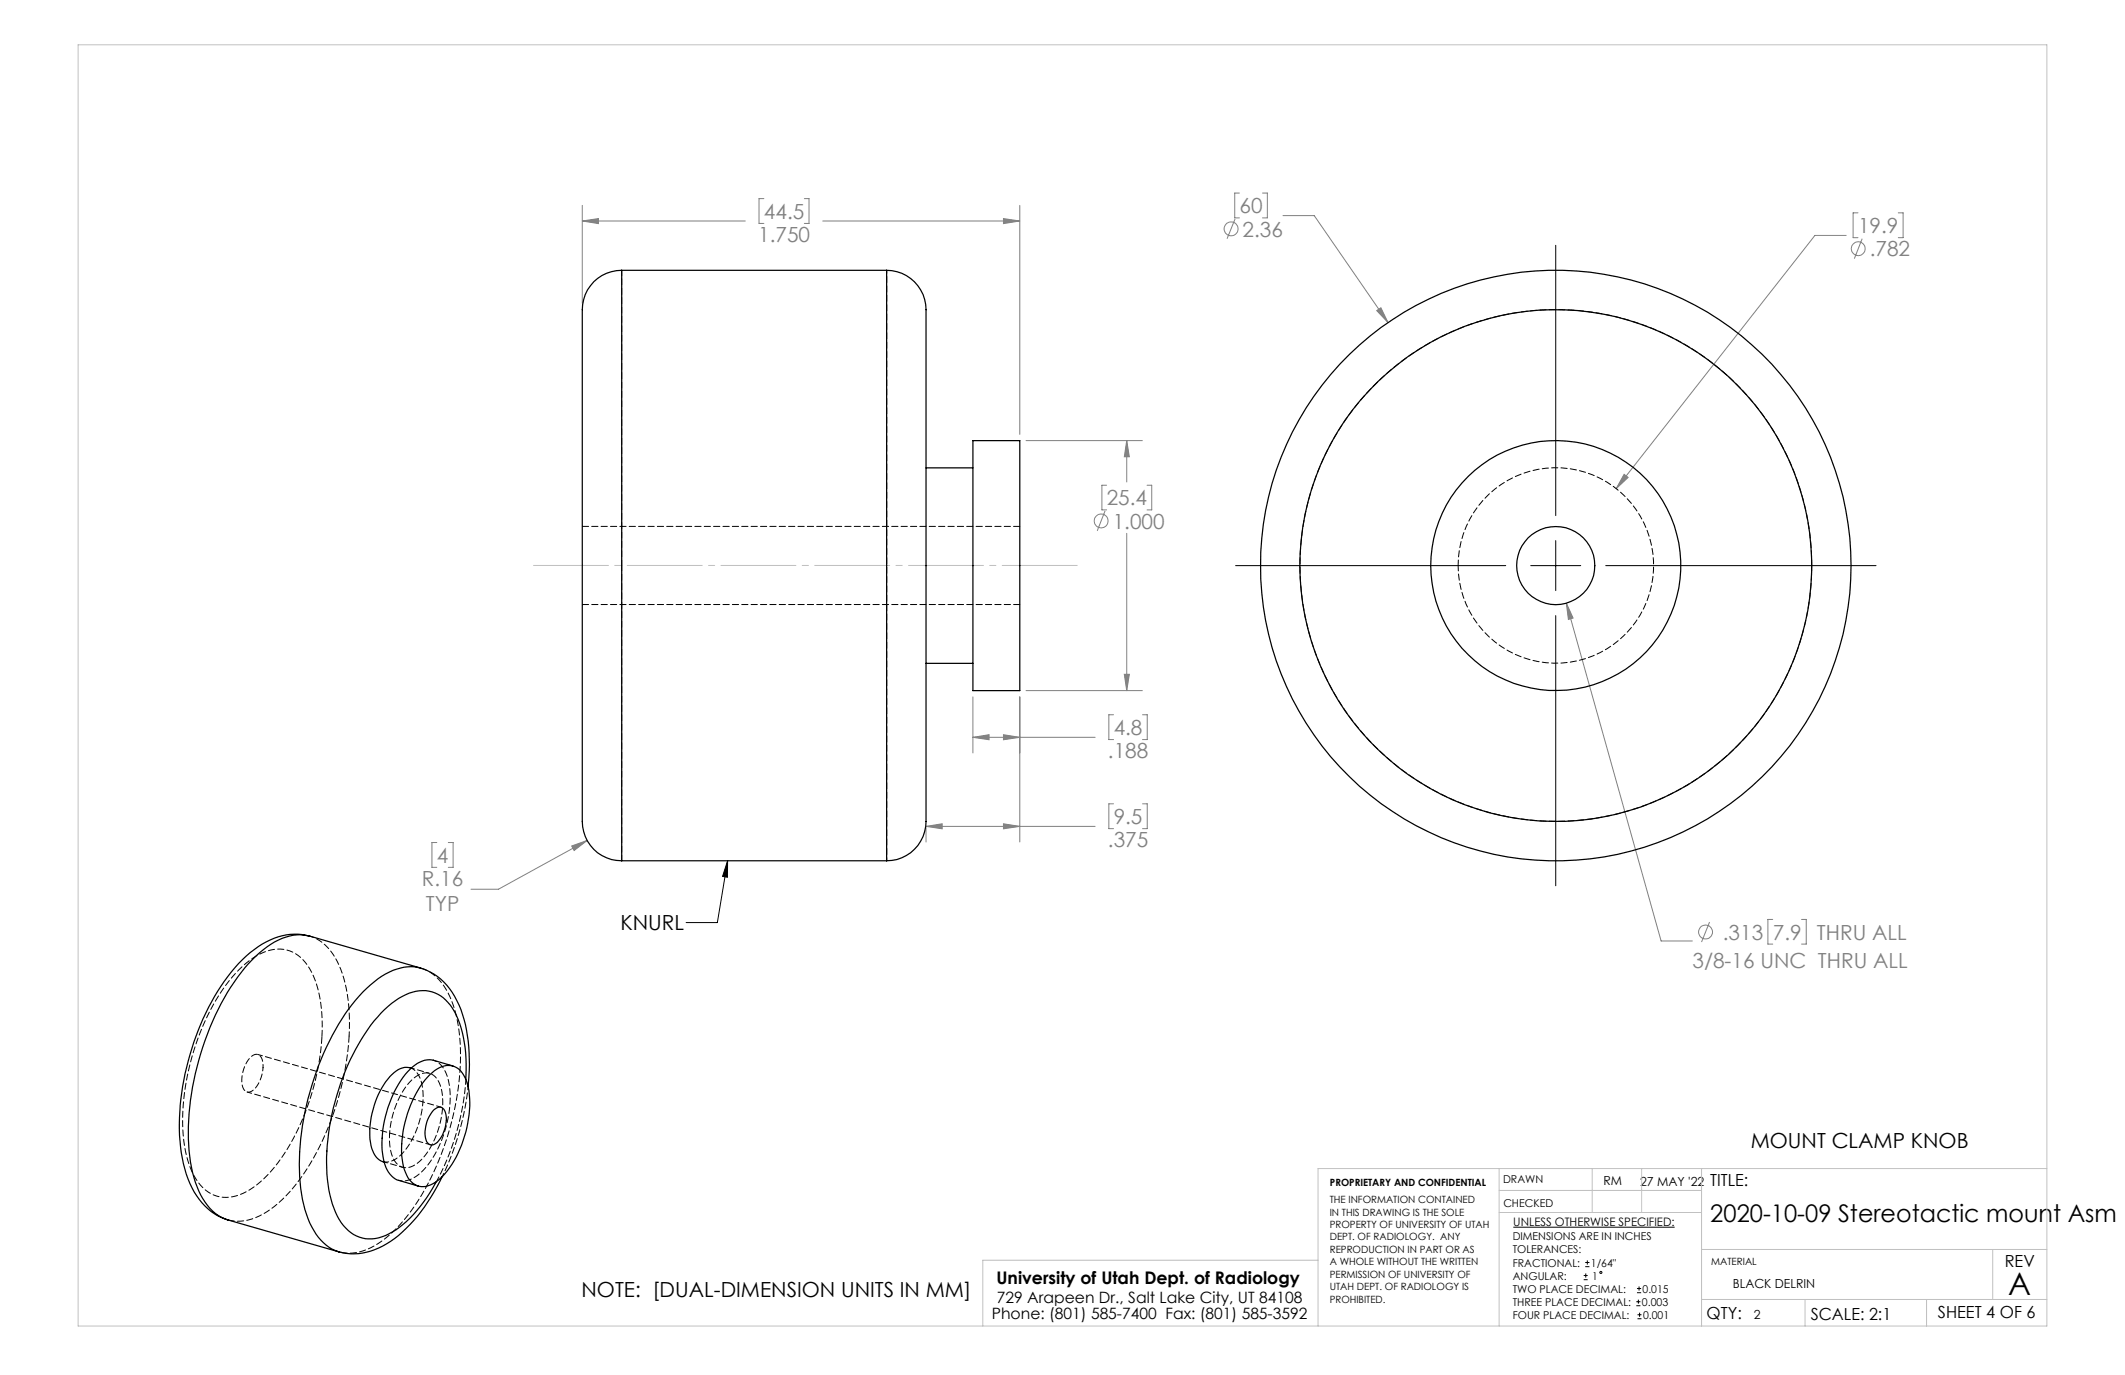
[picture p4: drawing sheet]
<svg xmlns="http://www.w3.org/2000/svg" width="432mm" height="279mm" viewBox="0 0 432 279" stroke-linecap="round" stroke-linejoin="round" font-family="sans-serif">
<g fill="none" stroke="#808080" stroke-width=".2">
<path d="M251.8 39.2h-.9v5.1h.9M256.5 39.2h1v5.1h-1M118.3 44.9l3.3-.5v1zM118.3 41.7v20M118.3 44.9h33.1M155.2 40.4h-1v5h1M163.4 40.4h1v5h-1M167.2 44.9h40M203.9 44.4l3.3 .5-3.3 .5zM207.2 41.7v46.6M251 44.5l-1.7 4M260.7 43.8h6.4l14.9 21.7"/>
<path d="M375.1 47.8h-6.3l-40.4 51.5M377.5 43.3h-.9v5h.9M378.4 48.5l-1.6 4.1M385.7 43.3h1v5h-1M279.8 63.1l.8-.6 1.4 3zM208.5 89.5h23.6M224.9 98.6h-1v5h1M229 89.5l.5 3.3h-1zM229 89.5v8.4M233.1 98.6h.9v5h-.9M330 96.4l.8 .6-2.4 2.3zM224.5 103.8l-1.5 4.1"/>
<path d="M229 108.4v31.9M228.5 137h1l-.5 3.3zM318.3 122.6l1.4 3-1 .3zM318.3 122.6l19.2 68.6h6.4M197.7 149.8l3.3-.5v1zM197.7 141.6v11.4M197.7 149.8h24.8M203.9 149.3l3.3 .5-3.3 .5zM207.2 141.6v29.5M208.5 140.3h23.6M226.3 145.2h-1v5.1h1M232.2 145.2h.9v5.1h-.9"/>
<path d="M88.8 171.2h-1v5h1M91.1 171.2h1v5h-1M116.2 171.9l3.1-1.1-2.6 2zM119.3 170.8l-18 9.9h-5.6M188.2 167.9l3.3-.5v1zM188.2 168.2v2.9M188.2 167.9h34.3M203.9 167.4l3.3 .5-3.3 .5zM226.3 163.3h-1v5.1h1M232.2 163.3h.9v5.1h-.9M347.4 187.4l-1.6 4M360.2 186.8h-1v5h1"/>
<path d="M366.1 186.8h.9v5h-.9"/>
<circle cx="250.2" cy="46.5" r="1.41"/>
<circle cx="377.6" cy="50.5" r="1.4"/>
<circle cx="223.8" cy="105.9" r="1.42"/>
<circle cx="346.6" cy="189.4" r="1.41"/>
</g>
<g fill="none" stroke="#000" stroke-width=".2">
<path d="M316.1 49.8v55M251.1 114.9h54.9M311 114.9h10.2M316.1 109.9v10.1M326.3 114.9h54.9M316.1 125.1v54.9M147.8 174.9v3.4l-1-.2zM147.8 174.9l-2 12.6h-6.4M307.5 249.4h32.8M321.8 259.2h.8M322.1 257.4h.9M322.1 256.5h.9"/>
<path d="M322.2 258.8v.8M322.5 256.1v.9M321.8 260h.8M332.5 265.3h.8M332.5 264.5h.8M332.6 262.7h.9M332.6 261.8h.9M332.7 268h.9M332.7 267.2h.9M332.9 264.1v.8M333.1 261.4v.9M333.2 266.7v.9"/>
<circle cx="325.3" cy="258.6" r=".2"/>
</g>
<path d="M108.3 114.9h110.7" fill="none" stroke="#c0c0c0" stroke-width=".2" stroke-dasharray="15.2 1.3 1.3 1.3" stroke-dashoffset="-.1"/>
<g fill="none" stroke="#c0c0c0" stroke-width=".2">
<path d="M15.9 9.1h400v260.4h-400zM304.6 237.5v32M323.5 237.5v8.9M333.6 237.5v8.9M345.8 237.5v32M415.9 237.5h-148.1v32M267.8 256.1h-68.1v13.4M304.6 246.4h41.2M304.6 241.9h41.2M345.8 253.9h70.1M404.9 253.9v10.2M345.8 264.1h70.1"/>
<path d="M366.8 264.1v5.4M391.5 264.1v5.4"/>
</g>
<path d="M147.8 174.9v3.4l-1-.2z" fill="#000"/>
<path d="M118.3 44.9l3.3-.5v1zM203.9 44.4l3.3 .5-3.3 .5zM203.9 167.4l3.3 .5-3.3 .5zM188.2 167.9l3.3-.5v1zM229 89.5l.5 3.3h-1zM228.5 137h1l-.5 3.3zM203.9 149.3l3.3 .5-3.3 .5zM197.7 149.8l3.3-.5v1zM116.2 171.9l.5 .9 2.6-2zM330 96.4l-1.6 2.9 2.4-2.3zM279.8 63.1l2.2 2.4-1.4-3zM318.3 122.6l.4 3.3 1-.3z" fill="#808080"/>
<g fill="none" stroke="#000" stroke-width=".25">
<path d="M126.3 54.9a8.2 8.2 0 0 0-8 9.5v101.1a8.2 8.2 0 0 0 8 9.4M126.3 54.9v120M126.3 54.9h53.9M180.2 54.9a8.2 8.2 0 0 1 8 9.2v101a8.6 8.6 0 0 1-6 9.6l-2 .2M180.2 54.9v120M188.2 95.1h9.5M197.7 89.5h9.5v50.8h-9.5zM188.2 134.8h9.5M126.3 174.9h53.9M52 194.3a13.5 13.5 0 0 1 9-4.4l1.9 .3 22.6 6.5a10.6 10.6 0 0 0-9.4 2.8 36.3 36.3 0 0 0-9.8 13.3 55.7 55.7 0 0 0-5.2 28.7 18.9 18.9 0 0 0 4.1 10.5l1.7 1.5 2 .9-22.6-6.5a9.8 9.8 0 0 1-5.9-5.9 34 34 0 0 1-1.8-17.1 56.9 56.9 0 0 1 9.7-26.4l1.4-1.8zM62.9 190.3a12.1 12.1 0 0 0-10.4 2.1 33.4 33.4 0 0 0-10.7 13.4 52 52 0 0 0-5 28.4 18.7 18.7 0 0 0 5.5 11.5l2 1.4 2.1 .8M85.5 196.7a12.1 12.1 0 0 1 7.8 7.5 33.3 33.3 0 0 1 1.8 16.6"/>
<path d="M83.6 217.1a3.7 3.7 0 0 0-4 1.3 17.6 17.6 0 0 0-4.1 14.9 3.7 3.7 0 0 0 2.6 2.8M87.3 218.4a4.7 4.7 0 0 1 5.2-1.6 6.2 6.2 0 0 1 2.8 4.8 23.3 23.3 0 0 1-5.3 17.4 5.2 5.2 0 0 1-5.3 1.9 5.1 5.1 0 0 1-2.7-3.9 22.8 22.8 0 0 1 3.9-16.9zM92 216.6l-3.9-1.2a5.2 5.2 0 0 0-4.8 1.9 22.8 22.8 0 0 0-5.7 14.8 9.7 9.7 0 0 0 2 6.9l1.1 .8 4.3 1.2M94.7 219.3a26.6 26.6 0 0 0-2.3-13.7 7.2 7.2 0 0 0-7.2-4.3 13.8 13.8 0 0 0-8.4 5.3 46.3 46.3 0 0 0-10 23.6 31 31 0 0 0 1.4 16.1 7.7 7.7 0 0 0 7.4 5.4 14.1 14.1 0 0 0 9.1-5.7l2-2.6 2-3.3M88.2 225.5a1.33 1.33 0 0 1 1.5-.5 1.33 1.33 0 0 1 .9 1.4 6.9 6.9 0 0 1-2 5.9 1.29 1.29 0 0 1-1.4 .2 1.29 1.29 0 0 1-.7-1.3 7 7 0 0 1 1.7-5.7zM89.9 239.1a31.7 31.7 0 0 1-11.4 13.7 12.1 12.1 0 0 1-9.6 1.6"/>
<circle cx="316.1" cy="114.9" r="25.4"/>
<circle cx="316.1" cy="114.9" r="52"/>
<circle cx="316.1" cy="114.9" r="7.9"/>
<circle cx="316.1" cy="114.9" r="60"/>
</g>
<path d="M207.2 107h-88.9M118.3 122.8h88.9M46.4 247.9a10.1 10.1 0 0 0 8.6-2.2 37 37 0 0 0 11.1-15.2 59.5 59.5 0 0 0 4.8-20M69.1 254.4h-.2" fill="none" stroke="#000" stroke-width=".2" stroke-dasharray="1.3 .6"/>
<path d="M180.2 54.9v120M53.4 217a2.44 2.44 0 0 0-1.1-2.8 3.1 3.1 0 0 0-2.6 2.5 4.9 4.9 0 0 0 .1 5 1.5 1.5 0 0 0 2.1-.6 7.3 7.3 0 0 0 1.5-4.1M87.3 218.1l-3.7-1.1M88.1 215.4a4.7 4.7 0 0 1 2.9 3.7 22.6 22.6 0 0 1-3.6 16.9 8.1 8.1 0 0 1-5.3 4l-1.1-.1M78.1 236.1l3.7 1.1M89.9 239a55.7 55.7 0 0 0 5.2-18.2" fill="none" stroke="#000" stroke-width=".2" stroke-dasharray="1.3 .6" stroke-dashoffset=".6"/>
<path d="M126.3 114.9v-60M296.3 114.9a19.9 19.9 0 0 1 29.3-17.5 19.9 19.9 0 0 1 1.4 34.1 19.9 19.9 0 0 1-30.6-15l-.1-1.6M368.2 114.9a52 52 0 0 1-77.3 45.5 52 52 0 0 1-2.2-89.6 52 52 0 0 1 79.4 41.5l.1 2.6M126.3 174.9v-60M88.7 240.1a51.3 51.3 0 0 0 6-20.8" fill="none" stroke="#000" stroke-width=".2" stroke-dasharray="1.3 .6" stroke-dashoffset=".2"/>
<path d="M83.3 217a4.1 4.1 0 0 1 2.5 3.6 17.6 17.6 0 0 1-4.5 14.3 3.8 3.8 0 0 1-3.5 1.1" fill="none" stroke="#000" stroke-width=".2" stroke-dasharray="1.3 .6" stroke-dashoffset=".1"/>
<path d="M85.5 196.7a9.7 9.7 0 0 1 6 5.9 35.3 35.3 0 0 1 1.6 18.4 55.1 55.1 0 0 1-11 26.9 17.7 17.7 0 0 1-9.8 6.6l-1.4 .1-1.7-.2M65.4 210.7a48.8 48.8 0 0 1-9.6 26.5 15.8 15.8 0 0 1-8.5 6 7.1 7.1 0 0 1-7.8-4.2 26.3 26.3 0 0 1-2.3-14.1 48.4 48.4 0 0 1 10-26.3 14.9 14.9 0 0 1 8.4-5.7 7 7 0 0 1 7.3 3.9 25.2 25.2 0 0 1 2.5 13.9" fill="none" stroke="#000" stroke-width=".2" stroke-dasharray="1.3 .6" stroke-dashoffset="-.1"/>
<path d="M79.2 230.5a17.3 17.3 0 0 1 4.9-11.4 3.1 3.1 0 0 1 4.4-.3 9.2 9.2 0 0 1 1.3 7.2 16.4 16.4 0 0 1-5 10.4 2.98 2.98 0 0 1-5.1-1.4l-.4-1.7-.1-2.8" fill="none" stroke="#000" stroke-width=".2" stroke-dasharray="1.3 .6" stroke-dashoffset=".5"/>
<path d="M50.2 221.9l37.2 10.7M89.6 225l-37.2-10.7" fill="none" stroke="#000" stroke-width=".2" stroke-dasharray="1.3 .6" stroke-dashoffset=".3"/>
<path d="M70.9 210.5a30.4 30.4 0 0 0-2.4-15.2 9.4 9.4 0 0 0-5.6-5.1" fill="none" stroke="#000" stroke-width=".2" stroke-dasharray="1.3 .6" stroke-dashoffset=".4"/>
<text font-size="6.3" x="408.1" y="263.1">A</text>
<text font-size="4.9" x="347.5" y="248.2">2020-10-09 Stereotactic mount Asm</text>
<g font-size="4.2" fill="#808080">
<text x="155.2" y="44.4">44.5</text>
<text x="251.9" y="43.3">60</text>
<text x="377.6" y="47.4">19.9</text>
<text x="154.1" y="49.2">1.750</text>
<text x="252.5" y="48.1">2.36</text>
<text x="379.9" y="52.1">.782</text>
<text x="224.9" y="102.7">25.4</text>
<text x="226.1" y="107.4">1.000</text>
<text x="226.3" y="149.3">4.8</text>
<text x="225.1" y="154.1">.188</text>
<text x="226.3" y="167.4">9.5</text>
<text x="225.1" y="172.2">.375</text>
<text x="88.8" y="175.3">4</text>
<text x="85.7" y="180.1">R.16</text>
<text x="86.5" y="185.1">TYP</text>
<text x="350.1" y="190.9">.313</text>
<text x="360.2" y="190.9">7.9</text>
<text x="369.2" y="190.9">THRU ALL</text>
<text x="343.9" y="196.6">3/8-16 UNC THRU ALL</text>
</g>
<g font-size="4.2">
<text x="126.1" y="189.1">KNURL</text>
<text x="355.8" y="233.3">MOUNT CLAMP KNOB</text>
<text x="118.2" y="263.5">NOTE: [DUAL-DIMENSION UNITS IN MM]</text>
</g>
<text font-size="3.5" x="202.5" y="260.9">University of Utah Dept. of Radiology</text>
<g font-size="3.4">
<text x="347.5" y="240.9">TITLE:</text>
<text x="407.4" y="257.6">REV</text>
<text x="346.8" y="268.1">QTY:</text>
<text x="368" y="268.1">SCALE: 2:1</text>
<text x="393.8" y="267.9">SHEET 4 OF 6</text>
</g>
<g font-size="3.2">
<text x="201.5" y="268">Phone: (801) 585-7400 Fax: (801) 585-3592</text>
<text x="202.6" y="264.8">729 Arapeen Dr., Salt Lake City, UT 84108</text>
</g>
<g font-size="2.5">
<text x="325.8" y="240.8">RM</text>
<text x="333.3" y="240.9">27 MAY '22</text>
<text x="352.1" y="261.7">BLACK DELRIN</text>
<text x="356.4" y="268">2</text>
</g>
<text font-size="2.4" x="307.5" y="249.1">UNLESS OTHERWISE SPECIFIED:</text>
<g font-size="2.2">
<text x="305.4" y="240.4">DRAWN</text>
<text x="305.5" y="245.3">CHECKED</text>
<text x="307.4" y="252.1">DIMENSIONS ARE IN INCHES</text>
<text x="307.4" y="254.7">TOLERANCES:</text>
<text x="307.4" y="257.4">FRACTIONAL:</text>
<text x="323.3" y="257.4">1/64&quot;</text>
<text x="307.4" y="262.7">TWO PLACE DECIMAL:</text>
<text x="307.4" y="260">ANGULAR:</text>
<text x="323.5" y="260">1</text>
<text x="333.8" y="262.7">0.015</text>
<text x="307.4" y="265.3">THREE PLACE DECIMAL:</text>
<text x="307.4" y="268">FOUR PLACE DECIMAL:</text>
<text x="333.6" y="265.3">0.003</text>
<text x="333.9" y="268">0.001</text>
</g>
<g font-size="2">
<text x="270.2" y="244.5">THE INFORMATION CONTAINED</text>
<text x="270.2" y="241.1">PROPRIETARY AND CONFIDENTIAL</text>
<text x="270.2" y="247">IN THIS DRAWING IS THE SOLE</text>
<text x="270.2" y="249.5">PROPERTY OF UNIVERSITY OF UTAH</text>
<text x="270.2" y="252.1">DEPT. OF RADIOLOGY. ANY</text>
<text x="270.2" y="254.6">REPRODUCTION IN PART OR AS</text>
<text x="270.2" y="257.1">A WHOLE WITHOUT THE WRITTEN</text>
<text x="347.7" y="257.1">MATERIAL</text>
<text x="270.2" y="259.6">PERMISSION OF UNIVERSITY OF</text>
<text x="270.2" y="262.1">UTAH DEPT. OF RADIOLOGY IS</text>
<text x="270.2" y="264.7">PROHIBITED.</text>
</g>
</svg>
